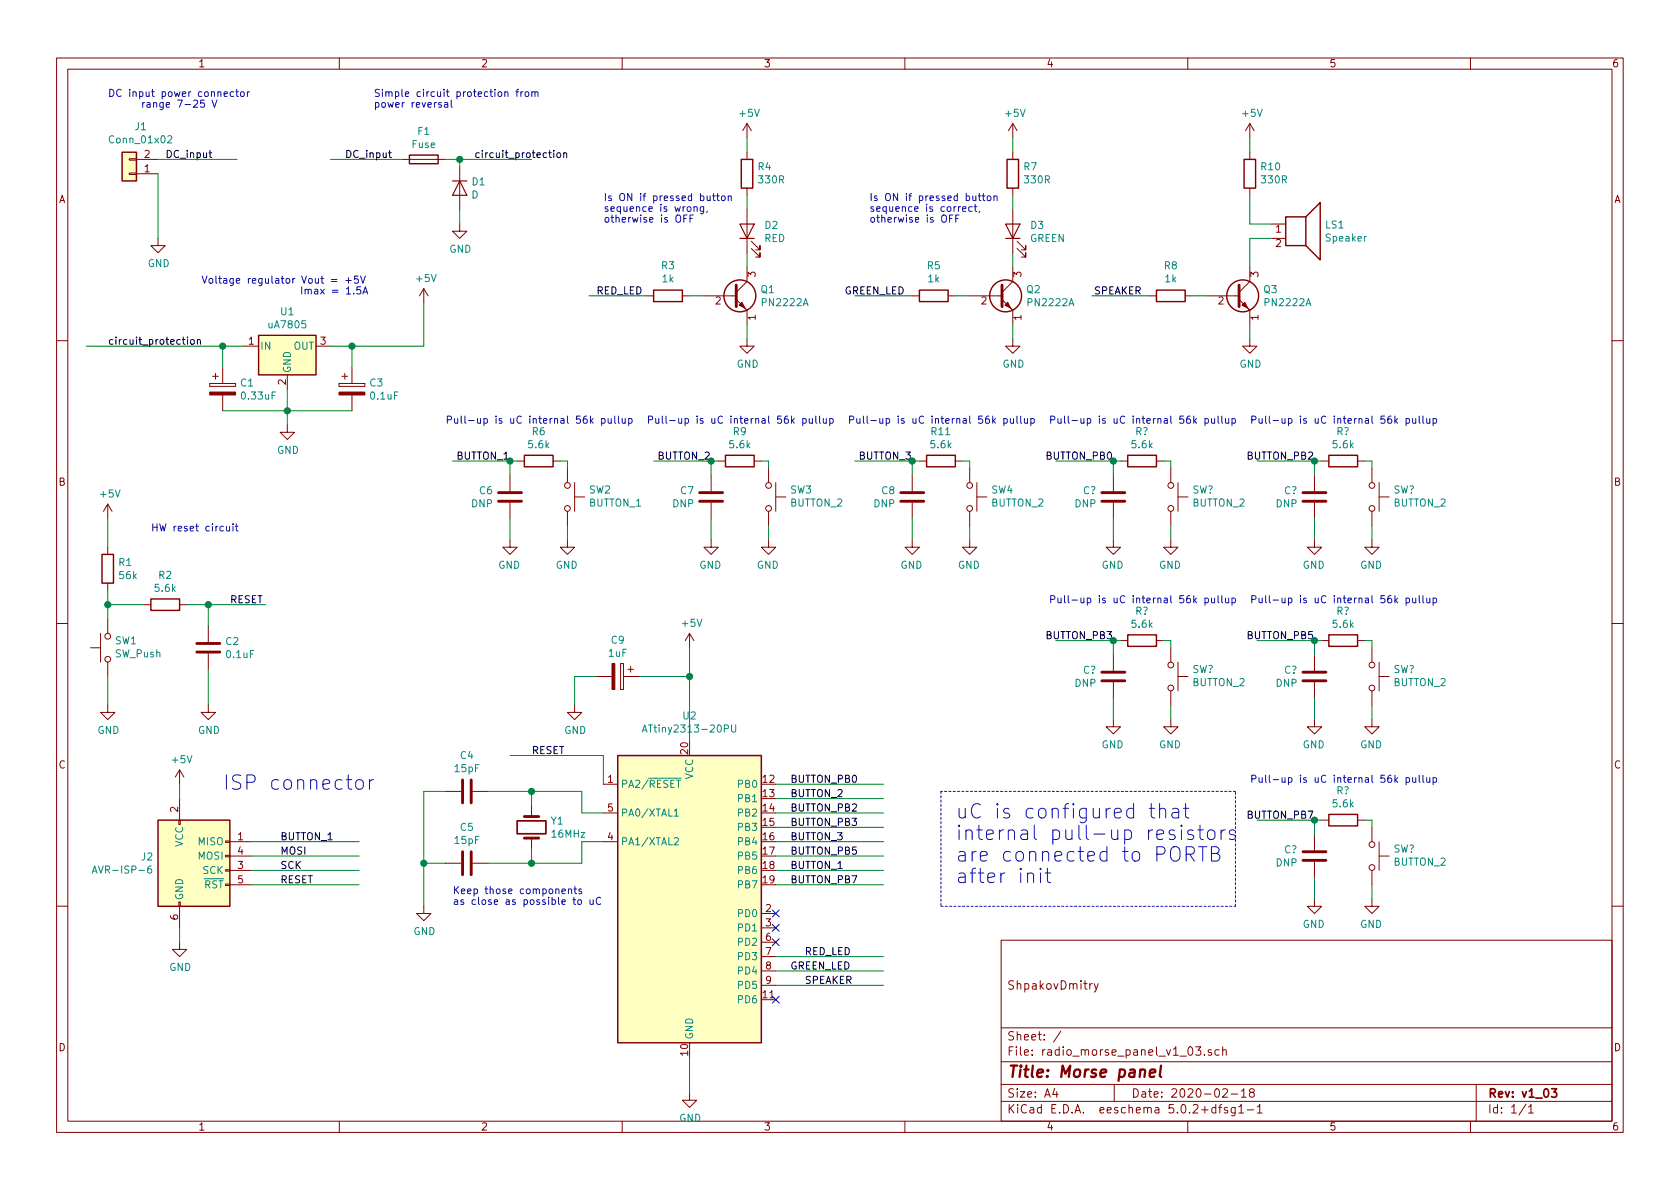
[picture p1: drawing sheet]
EESchema Schematic File Version 4
EELAYER 26 0
EELAYER END
$Descr A4 11693 8268
encoding utf-8
Sheet 1 1
Title "Morse panel"
Date "2020-02-18"
Rev "v1_03"
Comp ""
Comment1 ""
Comment2 "ShpakovDmitry"
Comment3 ""
Comment4 ""
$EndDescr
$Comp
L MCU_Microchip_ATtiny:ATtiny2313-20PU U2
U 1 1
P 4800 6250
F 0 "U2" H 4800 7528 50  0000 C CNN
F 1 "ATtiny2313-20PU" H 4800 7437 50  0000 C CNN
F 2 "Package_DIP:DIP-20_W7.62mm" H 4800 6250 50  0001 C CIN
F 3 "http://ww1.microchip.com/downloads/en/DeviceDoc/Atmel-2543-AVR-ATtiny2313_Datasheet.pdf" H 4800 6250 50  0001 C CNN
	1    4800 6250
	1    0    0    -1  
$EndComp
$Comp
L Regulator_Linear:uA7805 U1
U 1 1
P 2000 2400
F 0 "U1" H 2000 2642 50  0000 C CNN
F 1 "uA7805" H 2000 2551 50  0000 C CNN
F 2 "" H 2025 2250 50  0001 L CIN
F 3 "http://www.ti.com/lit/ds/symlink/ua78.pdf" H 2000 2350 50  0001 C CNN
	1    2000 2400
	1    0    0    -1  
$EndComp
$Comp
L power:GND #PWR05
U 1 1
P 2000 2950
F 0 "#PWR05" H 2000 2700 50  0001 C CNN
F 1 "GND" H 2005 2777 50  0000 C CNN
F 2 "" H 2000 2950 50  0001 C CNN
F 3 "" H 2000 2950 50  0001 C CNN
	1    2000 2950
	1    0    0    -1  
$EndComp
$Comp
L Device:CP C1
U 1 1
P 1550 2700
F 0 "C1" H 1668 2746 50  0000 L CNN
F 1 "0.33uF" H 1668 2655 50  0000 L CNN
F 2 "" H 1588 2550 50  0001 C CNN
F 3 "~" H 1550 2700 50  0001 C CNN
	1    1550 2700
	1    0    0    -1  
$EndComp
$Comp
L Device:CP C3
U 1 1
P 2450 2700
F 0 "C3" H 2568 2746 50  0000 L CNN
F 1 "0.1uF" H 2568 2655 50  0000 L CNN
F 2 "" H 2488 2550 50  0001 C CNN
F 3 "~" H 2450 2700 50  0001 C CNN
	1    2450 2700
	1    0    0    -1  
$EndComp
Wire Wire Line
	2000 2700 2000 2850
Wire Wire Line
	2450 2850 2000 2850
Connection ~ 2000 2850
Wire Wire Line
	2000 2850 2000 2950
Wire Wire Line
	1550 2850 2000 2850
Wire Wire Line
	2300 2400 2450 2400
Wire Wire Line
	2450 2550 2450 2400
Connection ~ 2450 2400
Wire Wire Line
	1700 2400 1550 2400
Wire Wire Line
	1550 2550 1550 2400
$Comp
L Connector_Generic:Conn_01x02 J1
U 1 1
P 900 1200
F 0 "J1" H 820 875 50  0000 C CNN
F 1 "Conn_01x02" H 820 966 50  0000 C CNN
F 2 "" H 900 1200 50  0001 C CNN
F 3 "~" H 900 1200 50  0001 C CNN
	1    900  1200
	-1   0    0    1   
$EndComp
$Comp
L power:GND #PWR03
U 1 1
P 1100 1650
F 0 "#PWR03" H 1100 1400 50  0001 C CNN
F 1 "GND" H 1105 1477 50  0000 C CNN
F 2 "" H 1100 1650 50  0001 C CNN
F 3 "" H 1100 1650 50  0001 C CNN
	1    1100 1650
	1    0    0    -1  
$EndComp
Text Notes 750  750  0    50   ~ 0
DC input power connector\n      range 7-25 V
$Comp
L power:+5V #PWR07
U 1 1
P 2950 2100
F 0 "#PWR07" H 2950 1950 50  0001 C CNN
F 1 "+5V" H 2965 2273 50  0000 C CNN
F 2 "" H 2950 2100 50  0001 C CNN
F 3 "" H 2950 2100 50  0001 C CNN
	1    2950 2100
	1    0    0    -1  
$EndComp
Wire Wire Line
	2950 2100 2950 2400
Wire Wire Line
	2450 2400 2950 2400
$Comp
L Device:Fuse F1
U 1 1
P 2950 1100
F 0 "F1" V 2753 1100 50  0000 C CNN
F 1 "Fuse" V 2844 1100 50  0000 C CNN
F 2 "" V 2880 1100 50  0001 C CNN
F 3 "~" H 2950 1100 50  0001 C CNN
	1    2950 1100
	0    1    1    0   
$EndComp
$Comp
L Device:D D1
U 1 1
P 3200 1300
F 0 "D1" V 3154 1379 50  0000 L CNN
F 1 "D" V 3245 1379 50  0000 L CNN
F 2 "" H 3200 1300 50  0001 C CNN
F 3 "~" H 3200 1300 50  0001 C CNN
	1    3200 1300
	0    1    1    0   
$EndComp
Wire Wire Line
	3100 1100 3200 1100
Wire Wire Line
	3200 1100 3200 1150
Wire Wire Line
	1100 1200 1100 1650
Wire Wire Line
	1100 1100 1650 1100
Text Label 1150 1100 0    50   ~ 0
DC_input
$Comp
L power:GND #PWR08
U 1 1
P 3200 1550
F 0 "#PWR08" H 3200 1300 50  0001 C CNN
F 1 "GND" H 3205 1377 50  0000 C CNN
F 2 "" H 3200 1550 50  0001 C CNN
F 3 "" H 3200 1550 50  0001 C CNN
	1    3200 1550
	1    0    0    -1  
$EndComp
Wire Wire Line
	3200 1450 3200 1550
Wire Wire Line
	3200 1100 3700 1100
Connection ~ 3200 1100
Wire Wire Line
	2800 1100 2300 1100
Text Label 2400 1100 0    50   ~ 0
DC_input
Text Label 3300 1100 0    50   ~ 0
circuit_protection
Text Notes 2600 750  0    50   ~ 0
Simple circuit protection from\npower reversal
Wire Wire Line
	1550 2400 600  2400
Connection ~ 1550 2400
Text Label 750  2400 0    50   ~ 0
circuit_protection
Text Notes 1400 2050 0    50   ~ 0
Voltage regulator Vout = +5V\n                  Imax = 1.5A
$Comp
L Device:LED D2
U 1 1
P 5200 1600
F 0 "D2" V 5238 1482 50  0000 R CNN
F 1 "RED" V 5147 1482 50  0000 R CNN
F 2 "" H 5200 1600 50  0001 C CNN
F 3 "~" H 5200 1600 50  0001 C CNN
	1    5200 1600
	0    -1   -1   0   
$EndComp
$Comp
L power:+5V #PWR09
U 1 1
P 4800 4500
F 0 "#PWR09" H 4800 4350 50  0001 C CNN
F 1 "+5V" H 4815 4673 50  0000 C CNN
F 2 "" H 4800 4500 50  0001 C CNN
F 3 "" H 4800 4500 50  0001 C CNN
	1    4800 4500
	1    0    0    -1  
$EndComp
$Comp
L power:GND #PWR010
U 1 1
P 4800 7600
F 0 "#PWR010" H 4800 7350 50  0001 C CNN
F 1 "GND" H 4805 7427 50  0000 C CNN
F 2 "" H 4800 7600 50  0001 C CNN
F 3 "" H 4800 7600 50  0001 C CNN
	1    4800 7600
	1    0    0    -1  
$EndComp
Wire Wire Line
	4800 7350 4800 7600
$Comp
L Device:Crystal Y1
U 1 1
P 3700 5750
F 0 "Y1" V 3654 5881 50  0000 L CNN
F 1 "16MHz" V 3745 5881 50  0000 L CNN
F 2 "" H 3700 5750 50  0001 C CNN
F 3 "~" H 3700 5750 50  0001 C CNN
	1    3700 5750
	0    1    1    0   
$EndComp
$Comp
L Device:C C4
U 1 1
P 3250 5500
F 0 "C4" V 2998 5500 50  0000 C CNN
F 1 "15pF" V 3089 5500 50  0000 C CNN
F 2 "" H 3288 5350 50  0001 C CNN
F 3 "~" H 3250 5500 50  0001 C CNN
	1    3250 5500
	0    1    1    0   
$EndComp
$Comp
L Device:C C5
U 1 1
P 3250 6000
F 0 "C5" V 2998 6000 50  0000 C CNN
F 1 "15pF" V 3089 6000 50  0000 C CNN
F 2 "" H 3288 5850 50  0001 C CNN
F 3 "~" H 3250 6000 50  0001 C CNN
	1    3250 6000
	0    1    1    0   
$EndComp
Wire Wire Line
	4200 5650 4050 5650
Wire Wire Line
	4050 5650 4050 5500
Wire Wire Line
	4050 5500 3700 5500
Wire Wire Line
	3700 5500 3700 5600
Wire Wire Line
	4200 5850 4050 5850
Wire Wire Line
	4050 5850 4050 6000
Wire Wire Line
	4050 6000 3700 6000
Wire Wire Line
	3700 6000 3700 5900
Wire Wire Line
	3400 5500 3700 5500
Connection ~ 3700 5500
Wire Wire Line
	3400 6000 3700 6000
Connection ~ 3700 6000
Wire Wire Line
	3100 5500 2950 5500
Wire Wire Line
	2950 5500 2950 6000
Wire Wire Line
	2950 6000 3100 6000
$Comp
L power:GND #PWR06
U 1 1
P 2950 6300
F 0 "#PWR06" H 2950 6050 50  0001 C CNN
F 1 "GND" H 2955 6127 50  0000 C CNN
F 2 "" H 2950 6300 50  0001 C CNN
F 3 "" H 2950 6300 50  0001 C CNN
	1    2950 6300
	1    0    0    -1  
$EndComp
Wire Wire Line
	2950 6300 2950 6000
Connection ~ 2950 6000
Text Notes 3150 6300 0    50   ~ 0
Keep those components\nas close as possible to uC\n
Wire Wire Line
	4800 4500 4800 4700
$Comp
L Switch:SW_Push SW1
U 1 1
P 750 4500
F 0 "SW1" V 796 4452 50  0000 R CNN
F 1 "SW_Push" V 705 4452 50  0000 R CNN
F 2 "" H 750 4700 50  0001 C CNN
F 3 "" H 750 4700 50  0001 C CNN
	1    750  4500
	0    -1   -1   0   
$EndComp
$Comp
L power:GND #PWR02
U 1 1
P 750 4900
F 0 "#PWR02" H 750 4650 50  0001 C CNN
F 1 "GND" H 755 4727 50  0000 C CNN
F 2 "" H 750 4900 50  0001 C CNN
F 3 "" H 750 4900 50  0001 C CNN
	1    750  4900
	1    0    0    -1  
$EndComp
$Comp
L Device:R R1
U 1 1
P 750 3950
F 0 "R1" H 820 3996 50  0000 L CNN
F 1 "56k" H 820 3905 50  0000 L CNN
F 2 "" V 680 3950 50  0001 C CNN
F 3 "~" H 750 3950 50  0001 C CNN
	1    750  3950
	1    0    0    -1  
$EndComp
$Comp
L Device:R R2
U 1 1
P 1150 4200
F 0 "R2" V 943 4200 50  0000 C CNN
F 1 "5.6k" V 1034 4200 50  0000 C CNN
F 2 "" V 1080 4200 50  0001 C CNN
F 3 "~" H 1150 4200 50  0001 C CNN
	1    1150 4200
	0    1    1    0   
$EndComp
$Comp
L Device:C C2
U 1 1
P 1450 4500
F 0 "C2" H 1565 4546 50  0000 L CNN
F 1 "0.1uF" H 1565 4455 50  0000 L CNN
F 2 "" H 1488 4350 50  0001 C CNN
F 3 "~" H 1450 4500 50  0001 C CNN
	1    1450 4500
	1    0    0    -1  
$EndComp
$Comp
L power:+5V #PWR01
U 1 1
P 750 3600
F 0 "#PWR01" H 750 3450 50  0001 C CNN
F 1 "+5V" H 765 3773 50  0000 C CNN
F 2 "" H 750 3600 50  0001 C CNN
F 3 "" H 750 3600 50  0001 C CNN
	1    750  3600
	1    0    0    -1  
$EndComp
Wire Wire Line
	750  3600 750  3800
Wire Wire Line
	750  4100 750  4200
Wire Wire Line
	1000 4200 750  4200
Connection ~ 750  4200
Wire Wire Line
	750  4200 750  4300
Wire Wire Line
	750  4700 750  4900
$Comp
L power:GND #PWR04
U 1 1
P 1450 4900
F 0 "#PWR04" H 1450 4650 50  0001 C CNN
F 1 "GND" H 1455 4727 50  0000 C CNN
F 2 "" H 1450 4900 50  0001 C CNN
F 3 "" H 1450 4900 50  0001 C CNN
	1    1450 4900
	1    0    0    -1  
$EndComp
Wire Wire Line
	1450 4650 1450 4900
Wire Wire Line
	1300 4200 1450 4200
Wire Wire Line
	1450 4350 1450 4200
Connection ~ 1450 4200
Wire Wire Line
	1450 4200 1850 4200
Text Label 1600 4200 0    50   ~ 0
RESET
Wire Wire Line
	4200 5450 4200 5250
Wire Wire Line
	4200 5250 3550 5250
Text Label 3700 5250 0    50   ~ 0
RESET
Text Notes 1050 3700 0    50   ~ 0
HW reset circuit
$Comp
L Transistor_BJT:PN2222A Q1
U 1 1
P 5100 2050
F 0 "Q1" H 5291 2096 50  0000 L CNN
F 1 "PN2222A" H 5291 2005 50  0000 L CNN
F 2 "Package_TO_SOT_THT:TO-92_Inline" H 5300 1975 50  0001 L CIN
F 3 "http://www.fairchildsemi.com/ds/PN/PN2222A.pdf" H 5100 2050 50  0001 L CNN
	1    5100 2050
	1    0    0    -1  
$EndComp
$Comp
L Device:R R4
U 1 1
P 5200 1200
F 0 "R4" H 5130 1154 50  0000 R CNN
F 1 "330R" H 5130 1245 50  0000 R CNN
F 2 "" V 5130 1200 50  0001 C CNN
F 3 "~" H 5200 1200 50  0001 C CNN
	1    5200 1200
	-1   0    0    1   
$EndComp
$Comp
L power:+5V #PWR011
U 1 1
P 5200 950
F 0 "#PWR011" H 5200 800 50  0001 C CNN
F 1 "+5V" H 5215 1123 50  0000 C CNN
F 2 "" H 5200 950 50  0001 C CNN
F 3 "" H 5200 950 50  0001 C CNN
	1    5200 950 
	1    0    0    -1  
$EndComp
$Comp
L power:GND #PWR012
U 1 1
P 5200 2350
F 0 "#PWR012" H 5200 2100 50  0001 C CNN
F 1 "GND" H 5205 2177 50  0000 C CNN
F 2 "" H 5200 2350 50  0001 C CNN
F 3 "" H 5200 2350 50  0001 C CNN
	1    5200 2350
	1    0    0    -1  
$EndComp
$Comp
L Device:R R3
U 1 1
P 4650 2050
F 0 "R3" V 4857 2050 50  0000 C CNN
F 1 "1k" V 4766 2050 50  0000 C CNN
F 2 "" V 4580 2050 50  0001 C CNN
F 3 "~" H 4650 2050 50  0001 C CNN
	1    4650 2050
	0    -1   -1   0   
$EndComp
Wire Wire Line
	5200 1750 5200 1850
Wire Wire Line
	5200 1350 5200 1450
Wire Wire Line
	5200 950  5200 1050
Wire Wire Line
	4800 2050 4900 2050
Wire Wire Line
	5200 2250 5200 2350
$Comp
L Device:LED D3
U 1 1
P 7050 1600
F 0 "D3" V 7088 1482 50  0000 R CNN
F 1 "GREEN" V 6997 1482 50  0000 R CNN
F 2 "" H 7050 1600 50  0001 C CNN
F 3 "~" H 7050 1600 50  0001 C CNN
	1    7050 1600
	0    -1   -1   0   
$EndComp
$Comp
L Transistor_BJT:PN2222A Q2
U 1 1
P 6950 2050
F 0 "Q2" H 7141 2096 50  0000 L CNN
F 1 "PN2222A" H 7141 2005 50  0000 L CNN
F 2 "Package_TO_SOT_THT:TO-92_Inline" H 7150 1975 50  0001 L CIN
F 3 "http://www.fairchildsemi.com/ds/PN/PN2222A.pdf" H 6950 2050 50  0001 L CNN
	1    6950 2050
	1    0    0    -1  
$EndComp
$Comp
L Device:R R7
U 1 1
P 7050 1200
F 0 "R7" H 6980 1154 50  0000 R CNN
F 1 "330R" H 6980 1245 50  0000 R CNN
F 2 "" V 6980 1200 50  0001 C CNN
F 3 "~" H 7050 1200 50  0001 C CNN
	1    7050 1200
	-1   0    0    1   
$EndComp
$Comp
L power:+5V #PWR014
U 1 1
P 7050 950
F 0 "#PWR014" H 7050 800 50  0001 C CNN
F 1 "+5V" H 7065 1123 50  0000 C CNN
F 2 "" H 7050 950 50  0001 C CNN
F 3 "" H 7050 950 50  0001 C CNN
	1    7050 950 
	1    0    0    -1  
$EndComp
$Comp
L power:GND #PWR015
U 1 1
P 7050 2350
F 0 "#PWR015" H 7050 2100 50  0001 C CNN
F 1 "GND" H 7055 2177 50  0000 C CNN
F 2 "" H 7050 2350 50  0001 C CNN
F 3 "" H 7050 2350 50  0001 C CNN
	1    7050 2350
	1    0    0    -1  
$EndComp
$Comp
L Device:R R5
U 1 1
P 6500 2050
F 0 "R5" V 6707 2050 50  0000 C CNN
F 1 "1k" V 6616 2050 50  0000 C CNN
F 2 "" V 6430 2050 50  0001 C CNN
F 3 "~" H 6500 2050 50  0001 C CNN
	1    6500 2050
	0    -1   -1   0   
$EndComp
Wire Wire Line
	7050 1750 7050 1850
Wire Wire Line
	7050 1350 7050 1450
Wire Wire Line
	7050 950  7050 1050
Wire Wire Line
	6650 2050 6750 2050
Wire Wire Line
	7050 2250 7050 2350
Wire Wire Line
	4500 2050 4100 2050
Wire Wire Line
	6350 2050 5950 2050
Wire Wire Line
	5400 6650 6150 6650
Wire Wire Line
	5400 6750 6150 6750
Text Label 5600 6650 0    50   ~ 0
RED_LED
Text Label 5500 6750 0    50   ~ 0
GREEN_LED
Text Label 4150 2050 0    50   ~ 0
RED_LED
Text Label 6300 2050 2    50   ~ 0
GREEN_LED
$Comp
L Device:Speaker LS1
U 1 1
P 9050 1550
F 0 "LS1" H 9220 1546 50  0000 L CNN
F 1 "Speaker" H 9220 1455 50  0000 L CNN
F 2 "" H 9050 1350 50  0001 C CNN
F 3 "~" H 9040 1500 50  0001 C CNN
	1    9050 1550
	1    0    0    -1  
$EndComp
$Comp
L Transistor_BJT:PN2222A Q3
U 1 1
P 8600 2050
F 0 "Q3" H 8791 2096 50  0000 L CNN
F 1 "PN2222A" H 8791 2005 50  0000 L CNN
F 2 "Package_TO_SOT_THT:TO-92_Inline" H 8800 1975 50  0001 L CIN
F 3 "http://www.fairchildsemi.com/ds/PN/PN2222A.pdf" H 8600 2050 50  0001 L CNN
	1    8600 2050
	1    0    0    -1  
$EndComp
$Comp
L Device:R R10
U 1 1
P 8700 1200
F 0 "R10" H 8630 1154 50  0000 R CNN
F 1 "330R" H 8630 1245 50  0000 R CNN
F 2 "" V 8630 1200 50  0001 C CNN
F 3 "~" H 8700 1200 50  0001 C CNN
	1    8700 1200
	-1   0    0    1   
$EndComp
$Comp
L power:+5V #PWR020
U 1 1
P 8700 950
F 0 "#PWR020" H 8700 800 50  0001 C CNN
F 1 "+5V" H 8715 1123 50  0000 C CNN
F 2 "" H 8700 950 50  0001 C CNN
F 3 "" H 8700 950 50  0001 C CNN
	1    8700 950 
	1    0    0    -1  
$EndComp
$Comp
L power:GND #PWR021
U 1 1
P 8700 2350
F 0 "#PWR021" H 8700 2100 50  0001 C CNN
F 1 "GND" H 8705 2177 50  0000 C CNN
F 2 "" H 8700 2350 50  0001 C CNN
F 3 "" H 8700 2350 50  0001 C CNN
	1    8700 2350
	1    0    0    -1  
$EndComp
$Comp
L Device:R R8
U 1 1
P 8150 2050
F 0 "R8" V 8357 2050 50  0000 C CNN
F 1 "1k" V 8266 2050 50  0000 C CNN
F 2 "" V 8080 2050 50  0001 C CNN
F 3 "~" H 8150 2050 50  0001 C CNN
	1    8150 2050
	0    -1   -1   0   
$EndComp
Wire Wire Line
	8700 950  8700 1050
Wire Wire Line
	8300 2050 8400 2050
Wire Wire Line
	8700 2250 8700 2350
Wire Wire Line
	8000 2050 7600 2050
Wire Wire Line
	8700 1550 8850 1550
Wire Wire Line
	8700 1350 8700 1550
Wire Wire Line
	8850 1650 8700 1650
Wire Wire Line
	8700 1650 8700 1850
Wire Wire Line
	5400 6850 6150 6850
Text Label 5600 6850 0    50   ~ 0
SPEAKER
Text Label 7950 2050 2    50   ~ 0
SPEAKER
$Comp
L Switch:SW_Push SW2
U 1 1
P 3950 3450
F 0 "SW2" V 3996 3598 50  0000 L CNN
F 1 "BUTTON_1" V 3905 3598 50  0000 L CNN
F 2 "" H 3950 3650 50  0001 C CNN
F 3 "" H 3950 3650 50  0001 C CNN
	1    3950 3450
	0    1    -1   0   
$EndComp
$Comp
L power:GND #PWR016
U 1 1
P 3950 3750
F 0 "#PWR016" H 3950 3500 50  0001 C CNN
F 1 "GND" H 3955 3577 50  0000 C CNN
F 2 "" H 3950 3750 50  0001 C CNN
F 3 "" H 3950 3750 50  0001 C CNN
	1    3950 3750
	-1   0    0    -1  
$EndComp
$Comp
L Device:R R6
U 1 1
P 3750 3200
F 0 "R6" V 3543 3200 50  0000 C CNN
F 1 "5.6k" V 3634 3200 50  0000 C CNN
F 2 "" V 3680 3200 50  0001 C CNN
F 3 "~" H 3750 3200 50  0001 C CNN
	1    3750 3200
	0    -1   1    0   
$EndComp
$Comp
L Device:C C6
U 1 1
P 3550 3450
F 0 "C6" H 3665 3496 50  0000 L CNN
F 1 "DNP" H 3665 3405 50  0000 L CNN
F 2 "" H 3588 3300 50  0001 C CNN
F 3 "~" H 3550 3450 50  0001 C CNN
	1    3550 3450
	-1   0    0    -1  
$EndComp
$Comp
L power:GND #PWR013
U 1 1
P 3550 3750
F 0 "#PWR013" H 3550 3500 50  0001 C CNN
F 1 "GND" H 3555 3577 50  0000 C CNN
F 2 "" H 3550 3750 50  0001 C CNN
F 3 "" H 3550 3750 50  0001 C CNN
	1    3550 3750
	-1   0    0    -1  
$EndComp
Text Notes 6050 1550 0    50   ~ 0
Is ON if pressed button\nsequence is correct,\notherwise is OFF
Text Notes 4200 1550 0    50   ~ 0
Is ON if pressed button\nsequence is wrong,\notherwise is OFF
$Comp
L Switch:SW_Push SW3
U 1 1
P 5350 3450
F 0 "SW3" V 5396 3598 50  0000 L CNN
F 1 "BUTTON_2" V 5305 3598 50  0000 L CNN
F 2 "" H 5350 3650 50  0001 C CNN
F 3 "" H 5350 3650 50  0001 C CNN
	1    5350 3450
	0    1    -1   0   
$EndComp
$Comp
L power:GND #PWR022
U 1 1
P 5350 3750
F 0 "#PWR022" H 5350 3500 50  0001 C CNN
F 1 "GND" H 5355 3577 50  0000 C CNN
F 2 "" H 5350 3750 50  0001 C CNN
F 3 "" H 5350 3750 50  0001 C CNN
	1    5350 3750
	-1   0    0    -1  
$EndComp
$Comp
L Device:R R9
U 1 1
P 5150 3200
F 0 "R9" V 4943 3200 50  0000 C CNN
F 1 "5.6k" V 5034 3200 50  0000 C CNN
F 2 "" V 5080 3200 50  0001 C CNN
F 3 "~" H 5150 3200 50  0001 C CNN
	1    5150 3200
	0    -1   1    0   
$EndComp
$Comp
L Device:C C7
U 1 1
P 4950 3450
F 0 "C7" H 5065 3496 50  0000 L CNN
F 1 "DNP" H 5065 3405 50  0000 L CNN
F 2 "" H 4988 3300 50  0001 C CNN
F 3 "~" H 4950 3450 50  0001 C CNN
	1    4950 3450
	-1   0    0    -1  
$EndComp
$Comp
L power:GND #PWR019
U 1 1
P 4950 3750
F 0 "#PWR019" H 4950 3500 50  0001 C CNN
F 1 "GND" H 4955 3577 50  0000 C CNN
F 2 "" H 4950 3750 50  0001 C CNN
F 3 "" H 4950 3750 50  0001 C CNN
	1    4950 3750
	-1   0    0    -1  
$EndComp
$Comp
L Switch:SW_Push SW4
U 1 1
P 6750 3450
F 0 "SW4" V 6796 3598 50  0000 L CNN
F 1 "BUTTON_2" V 6705 3598 50  0000 L CNN
F 2 "" H 6750 3650 50  0001 C CNN
F 3 "" H 6750 3650 50  0001 C CNN
	1    6750 3450
	0    1    -1   0   
$EndComp
$Comp
L power:GND #PWR024
U 1 1
P 6750 3750
F 0 "#PWR024" H 6750 3500 50  0001 C CNN
F 1 "GND" H 6755 3577 50  0000 C CNN
F 2 "" H 6750 3750 50  0001 C CNN
F 3 "" H 6750 3750 50  0001 C CNN
	1    6750 3750
	-1   0    0    -1  
$EndComp
$Comp
L Device:R R11
U 1 1
P 6550 3200
F 0 "R11" V 6343 3200 50  0000 C CNN
F 1 "5.6k" V 6434 3200 50  0000 C CNN
F 2 "" V 6480 3200 50  0001 C CNN
F 3 "~" H 6550 3200 50  0001 C CNN
	1    6550 3200
	0    -1   1    0   
$EndComp
$Comp
L Device:C C8
U 1 1
P 6350 3450
F 0 "C8" H 6465 3496 50  0000 L CNN
F 1 "DNP" H 6465 3405 50  0000 L CNN
F 2 "" H 6388 3300 50  0001 C CNN
F 3 "~" H 6350 3450 50  0001 C CNN
	1    6350 3450
	-1   0    0    -1  
$EndComp
$Comp
L power:GND #PWR023
U 1 1
P 6350 3750
F 0 "#PWR023" H 6350 3500 50  0001 C CNN
F 1 "GND" H 6355 3577 50  0000 C CNN
F 2 "" H 6350 3750 50  0001 C CNN
F 3 "" H 6350 3750 50  0001 C CNN
	1    6350 3750
	-1   0    0    -1  
$EndComp
Text Label 5500 6050 0    50   ~ 0
BUTTON_1
Text Label 5500 5850 0    50   ~ 0
BUTTON_3
Text Label 5500 5550 0    50   ~ 0
BUTTON_2
Text Label 3550 3200 2    50   ~ 0
BUTTON_1
Text Label 4950 3200 2    50   ~ 0
BUTTON_2
Text Label 6350 3200 2    50   ~ 0
BUTTON_3
Text Notes 3100 2950 0    50   ~ 0
Pull-up is uC internal 56k pullup
Text Notes 4500 2950 0    50   ~ 0
Pull-up is uC internal 56k pullup
Text Notes 5900 2950 0    50   ~ 0
Pull-up is uC internal 56k pullup
$Comp
L Connector:AVR-ISP-6 J2
U 1 1
P 1350 6050
F 0 "J2" H 1070 6146 50  0000 R CNN
F 1 "AVR-ISP-6" H 1070 6055 50  0000 R CNN
F 2 "" V 1100 6100 50  0001 C CNN
F 3 " ~" H 75  5500 50  0001 C CNN
	1    1350 6050
	1    0    0    -1  
$EndComp
$Comp
L power:GND #PWR018
U 1 1
P 1250 6550
F 0 "#PWR018" H 1250 6300 50  0001 C CNN
F 1 "GND" H 1255 6377 50  0000 C CNN
F 2 "" H 1250 6550 50  0001 C CNN
F 3 "" H 1250 6550 50  0001 C CNN
	1    1250 6550
	1    0    0    -1  
$EndComp
$Comp
L power:+5V #PWR017
U 1 1
P 1250 5450
F 0 "#PWR017" H 1250 5300 50  0001 C CNN
F 1 "+5V" H 1265 5623 50  0000 C CNN
F 2 "" H 1250 5450 50  0001 C CNN
F 3 "" H 1250 5450 50  0001 C CNN
	1    1250 5450
	1    0    0    -1  
$EndComp
Wire Wire Line
	1250 5450 1250 5550
Wire Wire Line
	1250 6450 1250 6550
Wire Wire Line
	1750 5850 2500 5850
Wire Wire Line
	1750 5950 2500 5950
Wire Wire Line
	1750 6050 2500 6050
Wire Wire Line
	1750 6150 2500 6150
Text Label 1950 6150 0    50   ~ 0
RESET
Text Label 1950 6050 0    50   ~ 0
SCK
Text Notes 1550 5500 0    100  ~ 0
ISP connector
Text Notes 6650 6150 0    100  ~ 0
uC is configured that\ninternal pull-up resistors\nare connected to PORTB\nafter init
Wire Notes Line
	6550 5500 6550 6300
Wire Notes Line
	6550 6300 8600 6300
Wire Notes Line
	8600 6300 8600 5500
Wire Notes Line
	8600 5500 6550 5500
Wire Wire Line
	5400 5950 6150 5950
Wire Wire Line
	5400 6050 6150 6050
Wire Wire Line
	5400 6150 6150 6150
$Comp
L Device:CP C9
U 1 1
P 4300 4700
F 0 "C9" V 4045 4700 50  0000 C CNN
F 1 "1uF" V 4136 4700 50  0000 C CNN
F 2 "" H 4338 4550 50  0001 C CNN
F 3 "~" H 4300 4700 50  0001 C CNN
	1    4300 4700
	0    1    1    0   
$EndComp
Wire Wire Line
	4450 4700 4800 4700
Connection ~ 4800 4700
Wire Wire Line
	4800 4700 4800 5150
$Comp
L power:GND #PWR025
U 1 1
P 4000 4900
F 0 "#PWR025" H 4000 4650 50  0001 C CNN
F 1 "GND" H 4005 4727 50  0000 C CNN
F 2 "" H 4000 4900 50  0001 C CNN
F 3 "" H 4000 4900 50  0001 C CNN
	1    4000 4900
	1    0    0    -1  
$EndComp
Wire Wire Line
	4150 4700 4000 4700
Wire Wire Line
	4000 4700 4000 4900
Wire Wire Line
	5400 5550 6150 5550
Wire Wire Line
	5400 5850 6150 5850
NoConn ~ 5400 6350
NoConn ~ 5400 6450
NoConn ~ 5400 6550
NoConn ~ 5400 6950
Text Label 1950 5950 0    50   ~ 0
MOSI
Text Label 1950 5850 0    50   ~ 0
BUTTON_1
Wire Wire Line
	3900 3200 3950 3200
Wire Wire Line
	3950 3200 3950 3250
Wire Wire Line
	3950 3650 3950 3750
Wire Wire Line
	3550 3600 3550 3750
Wire Wire Line
	3600 3200 3550 3200
Wire Wire Line
	3550 3300 3550 3200
Connection ~ 3550 3200
Wire Wire Line
	3550 3200 3150 3200
Wire Wire Line
	5000 3200 4950 3200
Wire Wire Line
	4950 3300 4950 3200
Connection ~ 4950 3200
Wire Wire Line
	4950 3200 4550 3200
Wire Wire Line
	5300 3200 5350 3200
Wire Wire Line
	5350 3200 5350 3250
Wire Wire Line
	5350 3650 5350 3750
Wire Wire Line
	4950 3600 4950 3750
Wire Wire Line
	6400 3200 6350 3200
Wire Wire Line
	6350 3300 6350 3200
Connection ~ 6350 3200
Wire Wire Line
	6350 3200 5950 3200
Wire Wire Line
	6350 3600 6350 3750
Wire Wire Line
	6750 3650 6750 3750
Wire Wire Line
	6750 3250 6750 3200
Wire Wire Line
	6750 3200 6700 3200
$Comp
L Switch:SW_Push SW?
U 1 1
P 8150 3450
F 0 "SW?" V 8196 3598 50  0000 L CNN
F 1 "BUTTON_2" V 8105 3598 50  0000 L CNN
F 2 "" H 8150 3650 50  0001 C CNN
F 3 "" H 8150 3650 50  0001 C CNN
	1    8150 3450
	0    1    -1   0   
$EndComp
$Comp
L power:GND #PWR?
U 1 1
P 8150 3750
F 0 "#PWR?" H 8150 3500 50  0001 C CNN
F 1 "GND" H 8155 3577 50  0000 C CNN
F 2 "" H 8150 3750 50  0001 C CNN
F 3 "" H 8150 3750 50  0001 C CNN
	1    8150 3750
	-1   0    0    -1  
$EndComp
$Comp
L Device:R R?
U 1 1
P 7950 3200
F 0 "R?" V 7743 3200 50  0000 C CNN
F 1 "5.6k" V 7834 3200 50  0000 C CNN
F 2 "" V 7880 3200 50  0001 C CNN
F 3 "~" H 7950 3200 50  0001 C CNN
	1    7950 3200
	0    -1   1    0   
$EndComp
$Comp
L Device:C C?
U 1 1
P 7750 3450
F 0 "C?" H 7865 3496 50  0000 L CNN
F 1 "DNP" H 7865 3405 50  0000 L CNN
F 2 "" H 7788 3300 50  0001 C CNN
F 3 "~" H 7750 3450 50  0001 C CNN
	1    7750 3450
	-1   0    0    -1  
$EndComp
$Comp
L power:GND #PWR?
U 1 1
P 7750 3750
F 0 "#PWR?" H 7750 3500 50  0001 C CNN
F 1 "GND" H 7755 3577 50  0000 C CNN
F 2 "" H 7750 3750 50  0001 C CNN
F 3 "" H 7750 3750 50  0001 C CNN
	1    7750 3750
	-1   0    0    -1  
$EndComp
Text Label 7750 3200 2    50   ~ 0
BUTTON_PB0
Text Notes 7300 2950 0    50   ~ 0
Pull-up is uC internal 56k pullup
Wire Wire Line
	7800 3200 7750 3200
Wire Wire Line
	7750 3300 7750 3200
Connection ~ 7750 3200
Wire Wire Line
	7750 3200 7350 3200
Wire Wire Line
	7750 3600 7750 3750
Wire Wire Line
	8150 3650 8150 3750
Wire Wire Line
	8150 3250 8150 3200
Wire Wire Line
	8150 3200 8100 3200
$Comp
L Switch:SW_Push SW?
U 1 1
P 9550 3450
F 0 "SW?" V 9596 3598 50  0000 L CNN
F 1 "BUTTON_2" V 9505 3598 50  0000 L CNN
F 2 "" H 9550 3650 50  0001 C CNN
F 3 "" H 9550 3650 50  0001 C CNN
	1    9550 3450
	0    1    -1   0   
$EndComp
$Comp
L power:GND #PWR?
U 1 1
P 9550 3750
F 0 "#PWR?" H 9550 3500 50  0001 C CNN
F 1 "GND" H 9555 3577 50  0000 C CNN
F 2 "" H 9550 3750 50  0001 C CNN
F 3 "" H 9550 3750 50  0001 C CNN
	1    9550 3750
	-1   0    0    -1  
$EndComp
$Comp
L Device:R R?
U 1 1
P 9350 3200
F 0 "R?" V 9143 3200 50  0000 C CNN
F 1 "5.6k" V 9234 3200 50  0000 C CNN
F 2 "" V 9280 3200 50  0001 C CNN
F 3 "~" H 9350 3200 50  0001 C CNN
	1    9350 3200
	0    -1   1    0   
$EndComp
$Comp
L Device:C C?
U 1 1
P 9150 3450
F 0 "C?" H 9265 3496 50  0000 L CNN
F 1 "DNP" H 9265 3405 50  0000 L CNN
F 2 "" H 9188 3300 50  0001 C CNN
F 3 "~" H 9150 3450 50  0001 C CNN
	1    9150 3450
	-1   0    0    -1  
$EndComp
$Comp
L power:GND #PWR?
U 1 1
P 9150 3750
F 0 "#PWR?" H 9150 3500 50  0001 C CNN
F 1 "GND" H 9155 3577 50  0000 C CNN
F 2 "" H 9150 3750 50  0001 C CNN
F 3 "" H 9150 3750 50  0001 C CNN
	1    9150 3750
	-1   0    0    -1  
$EndComp
Text Label 9150 3200 2    50   ~ 0
BUTTON_PB2
Text Notes 8700 2950 0    50   ~ 0
Pull-up is uC internal 56k pullup
Wire Wire Line
	9200 3200 9150 3200
Wire Wire Line
	9150 3300 9150 3200
Connection ~ 9150 3200
Wire Wire Line
	9150 3200 8750 3200
Wire Wire Line
	9150 3600 9150 3750
Wire Wire Line
	9550 3650 9550 3750
Wire Wire Line
	9550 3250 9550 3200
Wire Wire Line
	9550 3200 9500 3200
$Comp
L Switch:SW_Push SW?
U 1 1
P 8150 4700
F 0 "SW?" V 8196 4848 50  0000 L CNN
F 1 "BUTTON_2" V 8105 4848 50  0000 L CNN
F 2 "" H 8150 4900 50  0001 C CNN
F 3 "" H 8150 4900 50  0001 C CNN
	1    8150 4700
	0    1    -1   0   
$EndComp
$Comp
L power:GND #PWR?
U 1 1
P 8150 5000
F 0 "#PWR?" H 8150 4750 50  0001 C CNN
F 1 "GND" H 8155 4827 50  0000 C CNN
F 2 "" H 8150 5000 50  0001 C CNN
F 3 "" H 8150 5000 50  0001 C CNN
	1    8150 5000
	-1   0    0    -1  
$EndComp
$Comp
L Device:R R?
U 1 1
P 7950 4450
F 0 "R?" V 7743 4450 50  0000 C CNN
F 1 "5.6k" V 7834 4450 50  0000 C CNN
F 2 "" V 7880 4450 50  0001 C CNN
F 3 "~" H 7950 4450 50  0001 C CNN
	1    7950 4450
	0    -1   1    0   
$EndComp
$Comp
L Device:C C?
U 1 1
P 7750 4700
F 0 "C?" H 7865 4746 50  0000 L CNN
F 1 "DNP" H 7865 4655 50  0000 L CNN
F 2 "" H 7788 4550 50  0001 C CNN
F 3 "~" H 7750 4700 50  0001 C CNN
	1    7750 4700
	-1   0    0    -1  
$EndComp
$Comp
L power:GND #PWR?
U 1 1
P 7750 5000
F 0 "#PWR?" H 7750 4750 50  0001 C CNN
F 1 "GND" H 7755 4827 50  0000 C CNN
F 2 "" H 7750 5000 50  0001 C CNN
F 3 "" H 7750 5000 50  0001 C CNN
	1    7750 5000
	-1   0    0    -1  
$EndComp
Text Label 7750 4450 2    50   ~ 0
BUTTON_PB3
Text Notes 7300 4200 0    50   ~ 0
Pull-up is uC internal 56k pullup
Wire Wire Line
	7800 4450 7750 4450
Wire Wire Line
	7750 4550 7750 4450
Connection ~ 7750 4450
Wire Wire Line
	7750 4450 7350 4450
Wire Wire Line
	7750 4850 7750 5000
Wire Wire Line
	8150 4900 8150 5000
Wire Wire Line
	8150 4500 8150 4450
Wire Wire Line
	8150 4450 8100 4450
$Comp
L Switch:SW_Push SW?
U 1 1
P 9550 4700
F 0 "SW?" V 9596 4848 50  0000 L CNN
F 1 "BUTTON_2" V 9505 4848 50  0000 L CNN
F 2 "" H 9550 4900 50  0001 C CNN
F 3 "" H 9550 4900 50  0001 C CNN
	1    9550 4700
	0    1    -1   0   
$EndComp
$Comp
L power:GND #PWR?
U 1 1
P 9550 5000
F 0 "#PWR?" H 9550 4750 50  0001 C CNN
F 1 "GND" H 9555 4827 50  0000 C CNN
F 2 "" H 9550 5000 50  0001 C CNN
F 3 "" H 9550 5000 50  0001 C CNN
	1    9550 5000
	-1   0    0    -1  
$EndComp
$Comp
L Device:R R?
U 1 1
P 9350 4450
F 0 "R?" V 9143 4450 50  0000 C CNN
F 1 "5.6k" V 9234 4450 50  0000 C CNN
F 2 "" V 9280 4450 50  0001 C CNN
F 3 "~" H 9350 4450 50  0001 C CNN
	1    9350 4450
	0    -1   1    0   
$EndComp
$Comp
L Device:C C?
U 1 1
P 9150 4700
F 0 "C?" H 9265 4746 50  0000 L CNN
F 1 "DNP" H 9265 4655 50  0000 L CNN
F 2 "" H 9188 4550 50  0001 C CNN
F 3 "~" H 9150 4700 50  0001 C CNN
	1    9150 4700
	-1   0    0    -1  
$EndComp
$Comp
L power:GND #PWR?
U 1 1
P 9150 5000
F 0 "#PWR?" H 9150 4750 50  0001 C CNN
F 1 "GND" H 9155 4827 50  0000 C CNN
F 2 "" H 9150 5000 50  0001 C CNN
F 3 "" H 9150 5000 50  0001 C CNN
	1    9150 5000
	-1   0    0    -1  
$EndComp
Text Label 9150 4450 2    50   ~ 0
BUTTON_PB5
Text Notes 8700 4200 0    50   ~ 0
Pull-up is uC internal 56k pullup
Wire Wire Line
	9200 4450 9150 4450
Wire Wire Line
	9150 4550 9150 4450
Connection ~ 9150 4450
Wire Wire Line
	9150 4450 8750 4450
Wire Wire Line
	9150 4850 9150 5000
Wire Wire Line
	9550 4900 9550 5000
Wire Wire Line
	9550 4500 9550 4450
Wire Wire Line
	9550 4450 9500 4450
$Comp
L Switch:SW_Push SW?
U 1 1
P 9550 5950
F 0 "SW?" V 9596 6098 50  0000 L CNN
F 1 "BUTTON_2" V 9505 6098 50  0000 L CNN
F 2 "" H 9550 6150 50  0001 C CNN
F 3 "" H 9550 6150 50  0001 C CNN
	1    9550 5950
	0    1    -1   0   
$EndComp
$Comp
L power:GND #PWR?
U 1 1
P 9550 6250
F 0 "#PWR?" H 9550 6000 50  0001 C CNN
F 1 "GND" H 9555 6077 50  0000 C CNN
F 2 "" H 9550 6250 50  0001 C CNN
F 3 "" H 9550 6250 50  0001 C CNN
	1    9550 6250
	-1   0    0    -1  
$EndComp
$Comp
L Device:R R?
U 1 1
P 9350 5700
F 0 "R?" V 9143 5700 50  0000 C CNN
F 1 "5.6k" V 9234 5700 50  0000 C CNN
F 2 "" V 9280 5700 50  0001 C CNN
F 3 "~" H 9350 5700 50  0001 C CNN
	1    9350 5700
	0    -1   1    0   
$EndComp
$Comp
L Device:C C?
U 1 1
P 9150 5950
F 0 "C?" H 9265 5996 50  0000 L CNN
F 1 "DNP" H 9265 5905 50  0000 L CNN
F 2 "" H 9188 5800 50  0001 C CNN
F 3 "~" H 9150 5950 50  0001 C CNN
	1    9150 5950
	-1   0    0    -1  
$EndComp
$Comp
L power:GND #PWR?
U 1 1
P 9150 6250
F 0 "#PWR?" H 9150 6000 50  0001 C CNN
F 1 "GND" H 9155 6077 50  0000 C CNN
F 2 "" H 9150 6250 50  0001 C CNN
F 3 "" H 9150 6250 50  0001 C CNN
	1    9150 6250
	-1   0    0    -1  
$EndComp
Text Label 9150 5700 2    50   ~ 0
BUTTON_PB7
Text Notes 8700 5450 0    50   ~ 0
Pull-up is uC internal 56k pullup
Wire Wire Line
	9200 5700 9150 5700
Wire Wire Line
	9150 5800 9150 5700
Connection ~ 9150 5700
Wire Wire Line
	9150 5700 8750 5700
Wire Wire Line
	9150 6100 9150 6250
Wire Wire Line
	9550 6150 9550 6250
Wire Wire Line
	9550 5750 9550 5700
Wire Wire Line
	9550 5700 9500 5700
Wire Wire Line
	5400 5450 6150 5450
Wire Wire Line
	5400 5650 6150 5650
Wire Wire Line
	5400 5750 6150 5750
Text Label 5500 5450 0    50   ~ 0
BUTTON_PB0
Text Label 5500 5650 0    50   ~ 0
BUTTON_PB2
Text Label 5500 5750 0    50   ~ 0
BUTTON_PB3
Text Label 5500 5950 0    50   ~ 0
BUTTON_PB5
Text Label 5500 6150 0    50   ~ 0
BUTTON_PB7
$EndSCHEMATC
